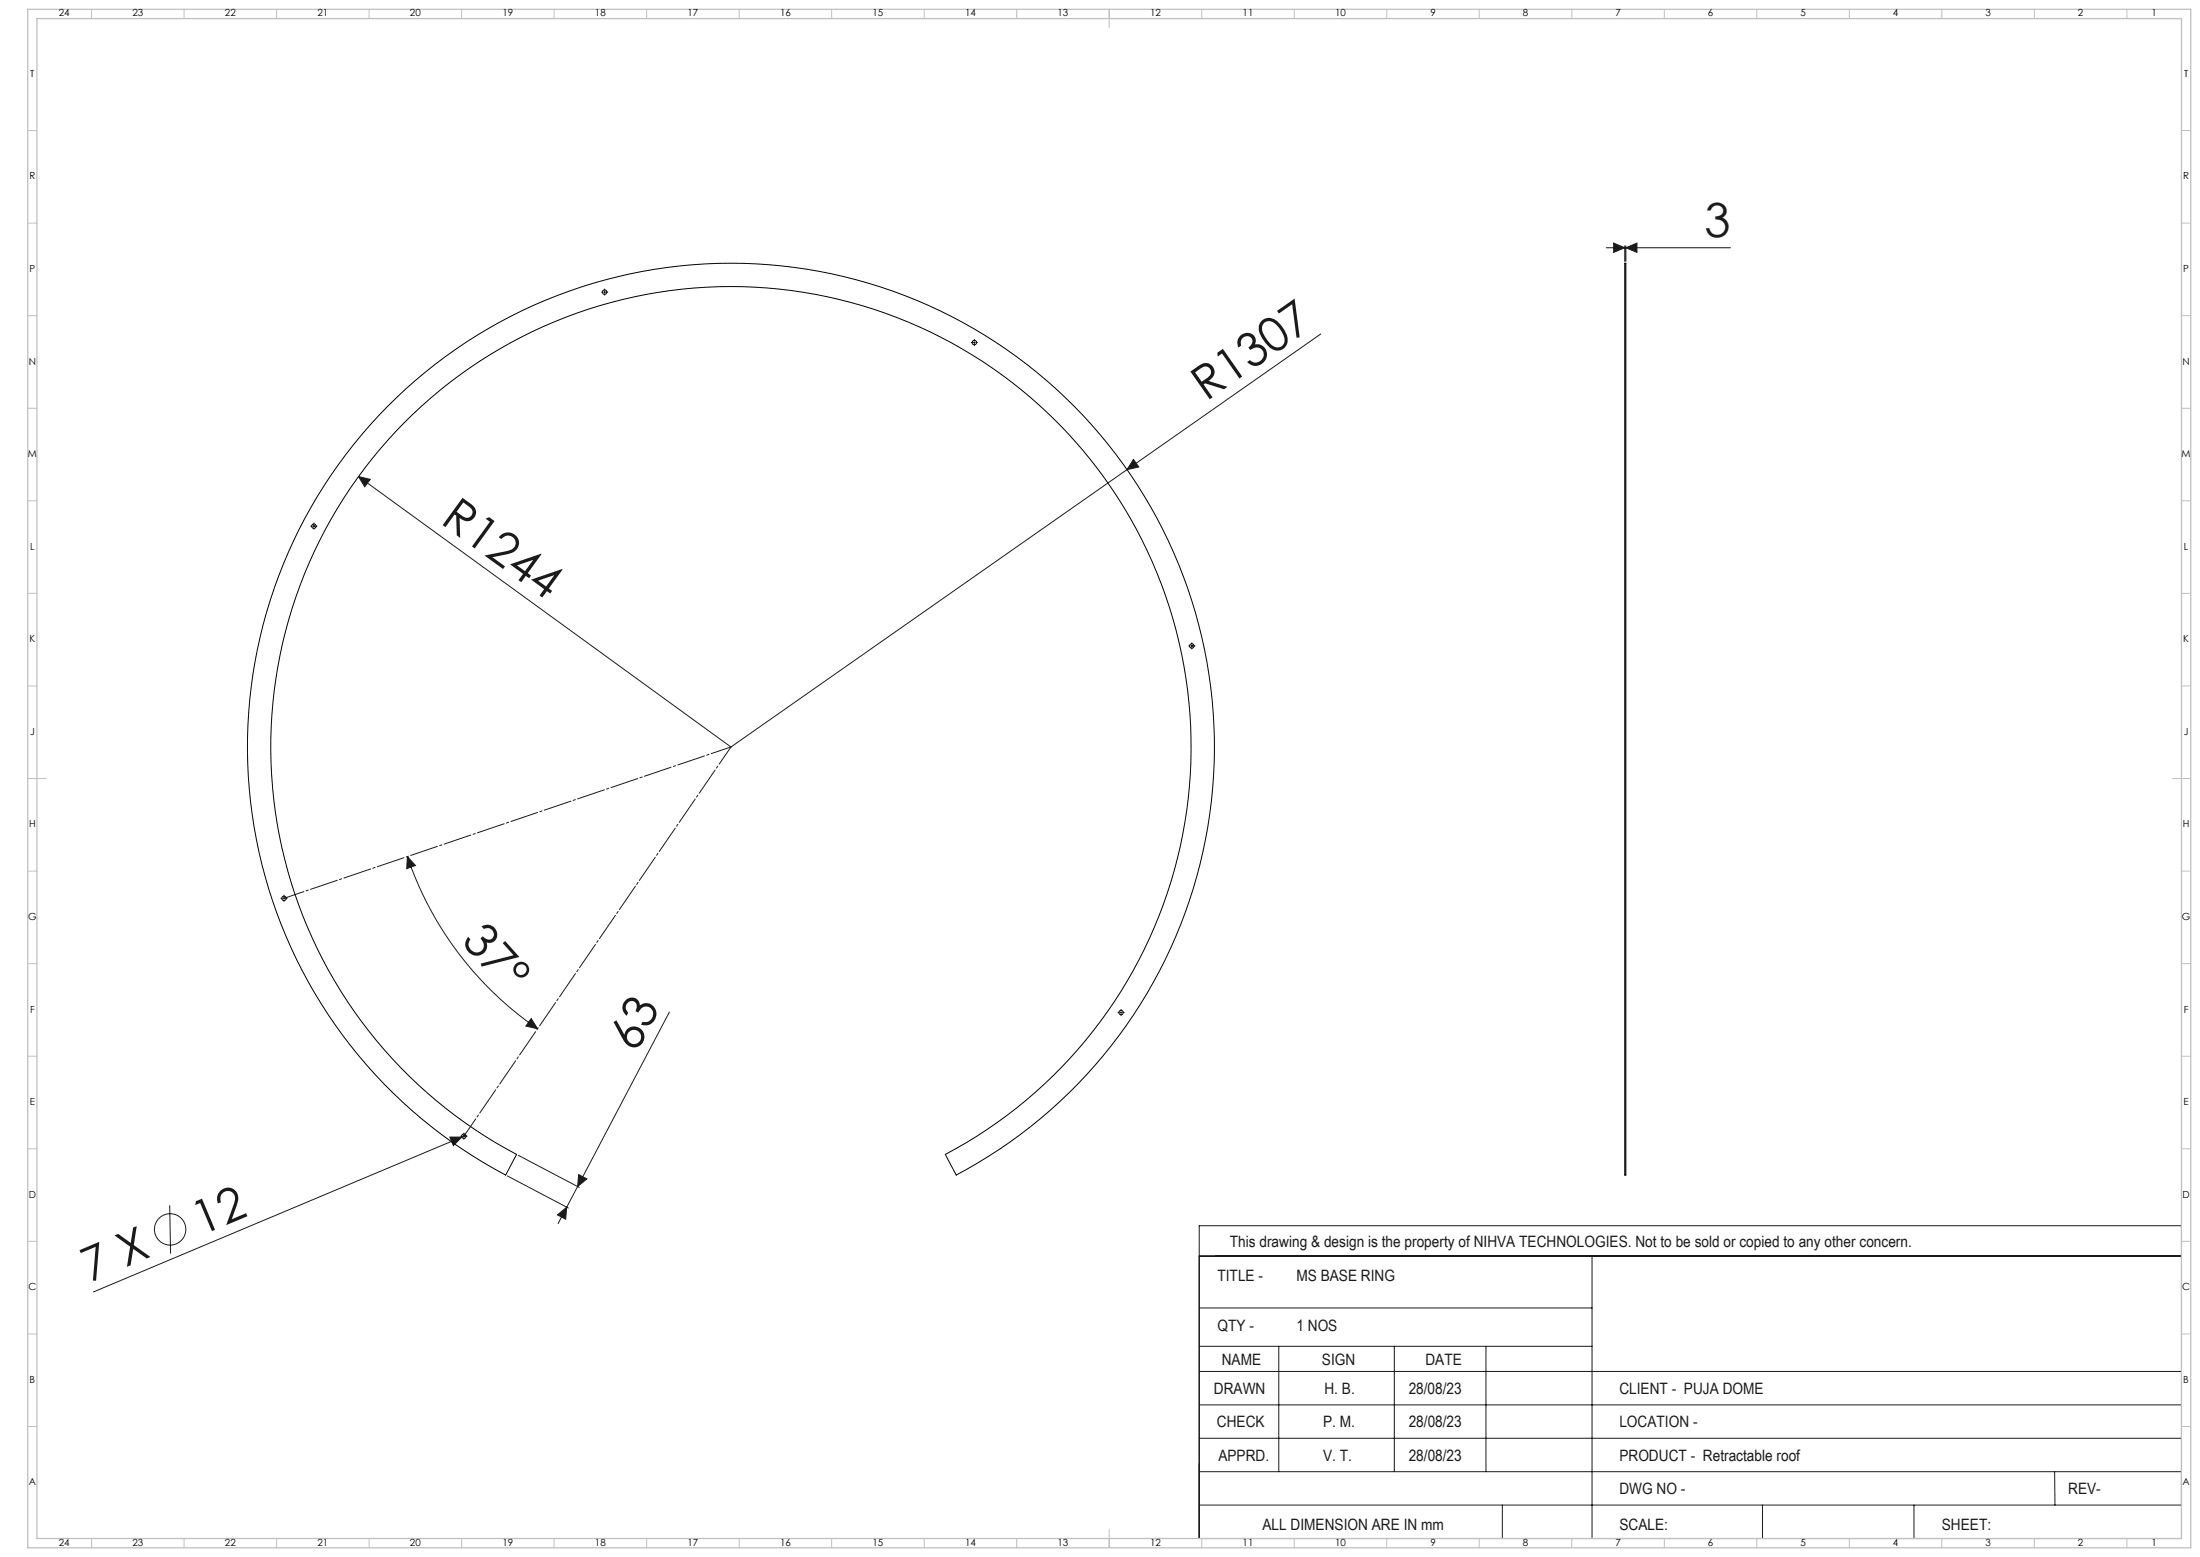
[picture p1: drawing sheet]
<svg xmlns="http://www.w3.org/2000/svg" width="1189mm" height="841mm" viewBox="0 0 1189 841" stroke-linecap="round" stroke-linejoin="round" font-family="sans-serif">
<path d="M648 678v153" fill="none" stroke="#000" stroke-width=".54"/>
<g fill="none" stroke="#191924" stroke-width=".54">
<path d="M868 134h67M872 131l6 3-6 2zM878 133v8M879 134l6-3v5zM879 133v8M326 158h1M327 157v1M526 185h1M527 185v1M714 180l-105 74M194 257l6 2-3 4zM609 254l-214 149-201-146"/>
<path d="M613 248l2 4-6 2zM169 284h1M170 284v1M644 349h1M644 348v1M220 463l5 4-5 2zM220 463a184 184 0 0 0 71 93M153 485h1M153 485v1M287 550l4 6-7-2zM362 547l-60 114M605 547h1"/>
<path d="M606 546v1M243 614h7l-5 5zM250 614l-200 84M250 614h1M251 613v1M252 613l-2 1M274 635l33 18M280 624l33 17M313 634l4 3-5 4zM92 651v26M301 656l5-4v7zM648 662h531v169h-531z"/>
<path d="M648 678h531M860 678v153M648 706h212M648 727h212M691 727v68M754 727v68M803 727v68M648 759h531M648 741h531M648 777h531M648 795h531M1110 795l1 18"/>
<path d="M648 813h531M812 813v18M953 813v18M1034 813v18"/>
<circle cx="92" cy="664" r="8"/>
</g>
<g fill="none" stroke="#c0c0c0" stroke-width=".54">
<path d="M49 5v5M99 5v5M149 5v5M199 5v5M249 5v5M299 5v5M349 5v5M399 5v5M449 5v5M499 5v5M549 5v5M599 5v10"/>
<path d="M649 5v5M699 5v5M749 5v5M799 5v5M849 5v5M899 5v5M949 5v5M999 5v5M1049 5v5M1099 5v5M1149 5v5M15 71h5"/>
<path d="M1179 71h5M15 121h5M1179 121h5M15 171h5M1179 171h5M15 221h5M1179 221h5M15 271h5M1179 271h5M15 321h5M1179 321h5M15 371h5"/>
<path d="M1179 371h5M15 421h10M1174 421h10M15 471h5M1179 471h5M15 521h5M1179 521h5M15 571h5M1179 571h5M15 621h5M1179 621h5M15 671h5"/>
<path d="M1179 671h5M15 721h5M1179 721h5M15 771h5M1179 771h5M49 831v5M99 831v5M149 831v5M199 831v5M249 831v5M299 831v5M349 831v5"/>
<path d="M399 831v5M449 831v5M499 831v5M549 831v5M599 826v10M649 831v5M699 831v5M749 831v5M799 831v5M849 831v5M899 831v5M949 831v5"/>
<path d="M999 831v5M1049 831v5M1099 831v5M1149 831v5"/>
</g>
<path d="M15 5h1169v831h-1169zM20 10h1159v821h-1159z" fill="none" stroke="#c0c0c0" stroke-width=".7"/>
<g fill="none" stroke="#191924" stroke-width=".54" stroke-dasharray="15.2 1.3 1.3 1.3">
<path d="M326 158h-1M327 157v-1M327 159h.1M328 158h.1M526 185h-1M527 184v-1M527 186v1M528 185h.1M169 284h-1M170 283v-1M170 285v1M171 284h.1"/>
<path d="M643 349h-1M644 348v-1M644 350v1M645 349h1M153 485h-1M154 484h.1M154 486v1M155 485h.1M605 547h-1M606 546v-1M606 548v1M607 547h1"/>
<path d="M250 614h-1M251 613v-1M251 615h.1M252 614h.1"/>
</g>
<path d="M395 403l-144 211M395 403l-241 82" fill="none" stroke="#191924" stroke-width=".54" stroke-dasharray="15.2 1.3 1.3 1.3" stroke-dashoffset="3.9"/>
<g fill="#191924">
<path d="M194 257l6 2-3 4z"/>
<path d="M243 614h7l-5 5z"/>
<path d="M613 248l2 4-6 2z"/>
<path d="M220 463l5 4-5 2zM287 550l4 6-7-2z"/>
<path d="M879 134l6-3v5zM872 131l6 3-6 2z"/>
<path d="M313 634l4 3-5 4zM301 656l5-4v7z"/>
</g>
<g fill="none" stroke="#000" stroke-width=".54">
<path d="M878 142h1v493h-1zM210 219a261 261 0 0 1 395 29 261 261 0 0 1-88 387l-6-11 6-4a249 249 0 0 0 68-377 249 249 0 0 0-384 5 249 249 0 0 0 78 376l-6 11-6-4a261 261 0 0 1-57-412z"/>
<circle cx="327" cy="158" r="1.2"/>
<circle cx="527" cy="185" r="1.2"/>
<circle cx="170" cy="284" r="1.2"/>
<circle cx="644" cy="349" r="1.2"/>
<circle cx="153" cy="485" r="1.2"/>
<circle cx="606" cy="547" r="1.2"/>
<circle cx="251" cy="614" r="1.2"/>
</g>
<g font-size="25.4" fill="#191924">
<text x="921" y="128">3</text>
<text x="652" y="217" transform="rotate(-35 652 217)">R1307</text>
<text x="237" y="282" transform="rotate(36 237 282)">R1244</text>
<text x="249" y="509" transform="rotate(48 249 509)">37°</text>
<text x="344" y="569" transform="rotate(-62 344 569)">63</text>
<text x="109" y="667" transform="rotate(-23 109 667)">12</text>
<text x="48" y="693" transform="rotate(-23 48 693)">7 X</text>
</g>
<g font-size="8.5" fill="#191924">
<text x="665" y="674">This drawing &amp; design is the property of NIHVA TECHNOLOGIES. Not to be sold or copied to any other concern.</text>
<text x="658" y="692">TITLE -</text>
<text x="701" y="692">MS BASE RING</text>
<text x="658" y="719">QTY -</text>
<text x="701" y="719">1 NOS</text>
<text x="660" y="737">NAME</text>
<text x="714" y="737">SIGN</text>
<text x="770" y="737">DATE</text>
<text x="656" y="753">DRAWN</text>
<text x="716" y="753">H. B.</text>
<text x="761" y="753">28/08/23</text>
<text x="875" y="753">CLIENT - PUJA DOME</text>
<text x="658" y="771">CHECK</text>
<text x="715" y="771">P. M.</text>
<text x="761" y="771">28/08/23</text>
<text x="875" y="771">LOCATION -</text>
<text x="659" y="789">APPRD.</text>
<text x="715" y="789">V. T.</text>
<text x="761" y="789">28/08/23</text>
<text x="875" y="789">PRODUCT - Retractable roof</text>
<text x="875" y="807">DWG NO -</text>
<text x="1118" y="807">REV-</text>
<text x="682" y="826">ALL DIMENSION ARE IN mm</text>
<text x="875" y="826">SCALE:</text>
<text x="1049" y="826">SHEET:</text>
</g>
<g font-size="5.3">
<text x="32" y="9">24</text>
<text x="72" y="9">23</text>
<text x="122" y="9">22</text>
<text x="172" y="9">21</text>
<text x="222" y="9">20</text>
<text x="272" y="9">19</text>
<text x="322" y="9">18</text>
<text x="372" y="9">17</text>
<text x="422" y="9">16</text>
<text x="472" y="9">15</text>
<text x="522" y="9">14</text>
<text x="572" y="9">13</text>
<text x="622" y="9">12</text>
<text x="672" y="9">11</text>
<text x="722" y="9">10</text>
<text x="773" y="9">9</text>
<text x="823" y="9">8</text>
<text x="873" y="9">7</text>
<text x="923" y="9">6</text>
<text x="973" y="9">5</text>
<text x="1023" y="9">4</text>
<text x="1073" y="9">3</text>
<text x="1123" y="9">2</text>
<text x="1163" y="9">1</text>
<text x="16" y="42">T</text>
<text x="1180" y="42">T</text>
<text x="16" y="97">R</text>
<text x="1180" y="97">R</text>
<text x="16" y="147">P</text>
<text x="1180" y="147">P</text>
<text x="16" y="197">N</text>
<text x="1180" y="197">N</text>
<text x="15" y="247">M</text>
<text x="1179" y="247">M</text>
<text x="16" y="297">L</text>
<text x="1180" y="297">L</text>
<text x="16" y="347">K</text>
<text x="1180" y="347">K</text>
<text x="16" y="397">J</text>
<text x="1180" y="397">J</text>
<text x="16" y="447">H</text>
<text x="1180" y="447">H</text>
<text x="15" y="497">G</text>
<text x="1179" y="497">G</text>
<text x="16" y="547">F</text>
<text x="1180" y="547">F</text>
<text x="16" y="597">E</text>
<text x="1180" y="597">E</text>
<text x="16" y="647">D</text>
<text x="1180" y="647">D</text>
<text x="15" y="697">C</text>
<text x="1179" y="697">C</text>
<text x="16" y="747">B</text>
<text x="1180" y="747">B</text>
<text x="16" y="802">A</text>
<text x="1180" y="802">A</text>
<text x="32" y="835">24</text>
<text x="72" y="835">23</text>
<text x="122" y="835">22</text>
<text x="172" y="835">21</text>
<text x="222" y="835">20</text>
<text x="272" y="835">19</text>
<text x="322" y="835">18</text>
<text x="372" y="835">17</text>
<text x="422" y="835">16</text>
<text x="472" y="835">15</text>
<text x="522" y="835">14</text>
<text x="572" y="835">13</text>
<text x="622" y="835">12</text>
<text x="672" y="835">11</text>
<text x="722" y="835">10</text>
<text x="773" y="835">9</text>
<text x="823" y="835">8</text>
<text x="873" y="835">7</text>
<text x="923" y="835">6</text>
<text x="973" y="835">5</text>
<text x="1023" y="835">4</text>
<text x="1073" y="835">3</text>
<text x="1123" y="835">2</text>
<text x="1163" y="835">1</text>
</g>
</svg>
